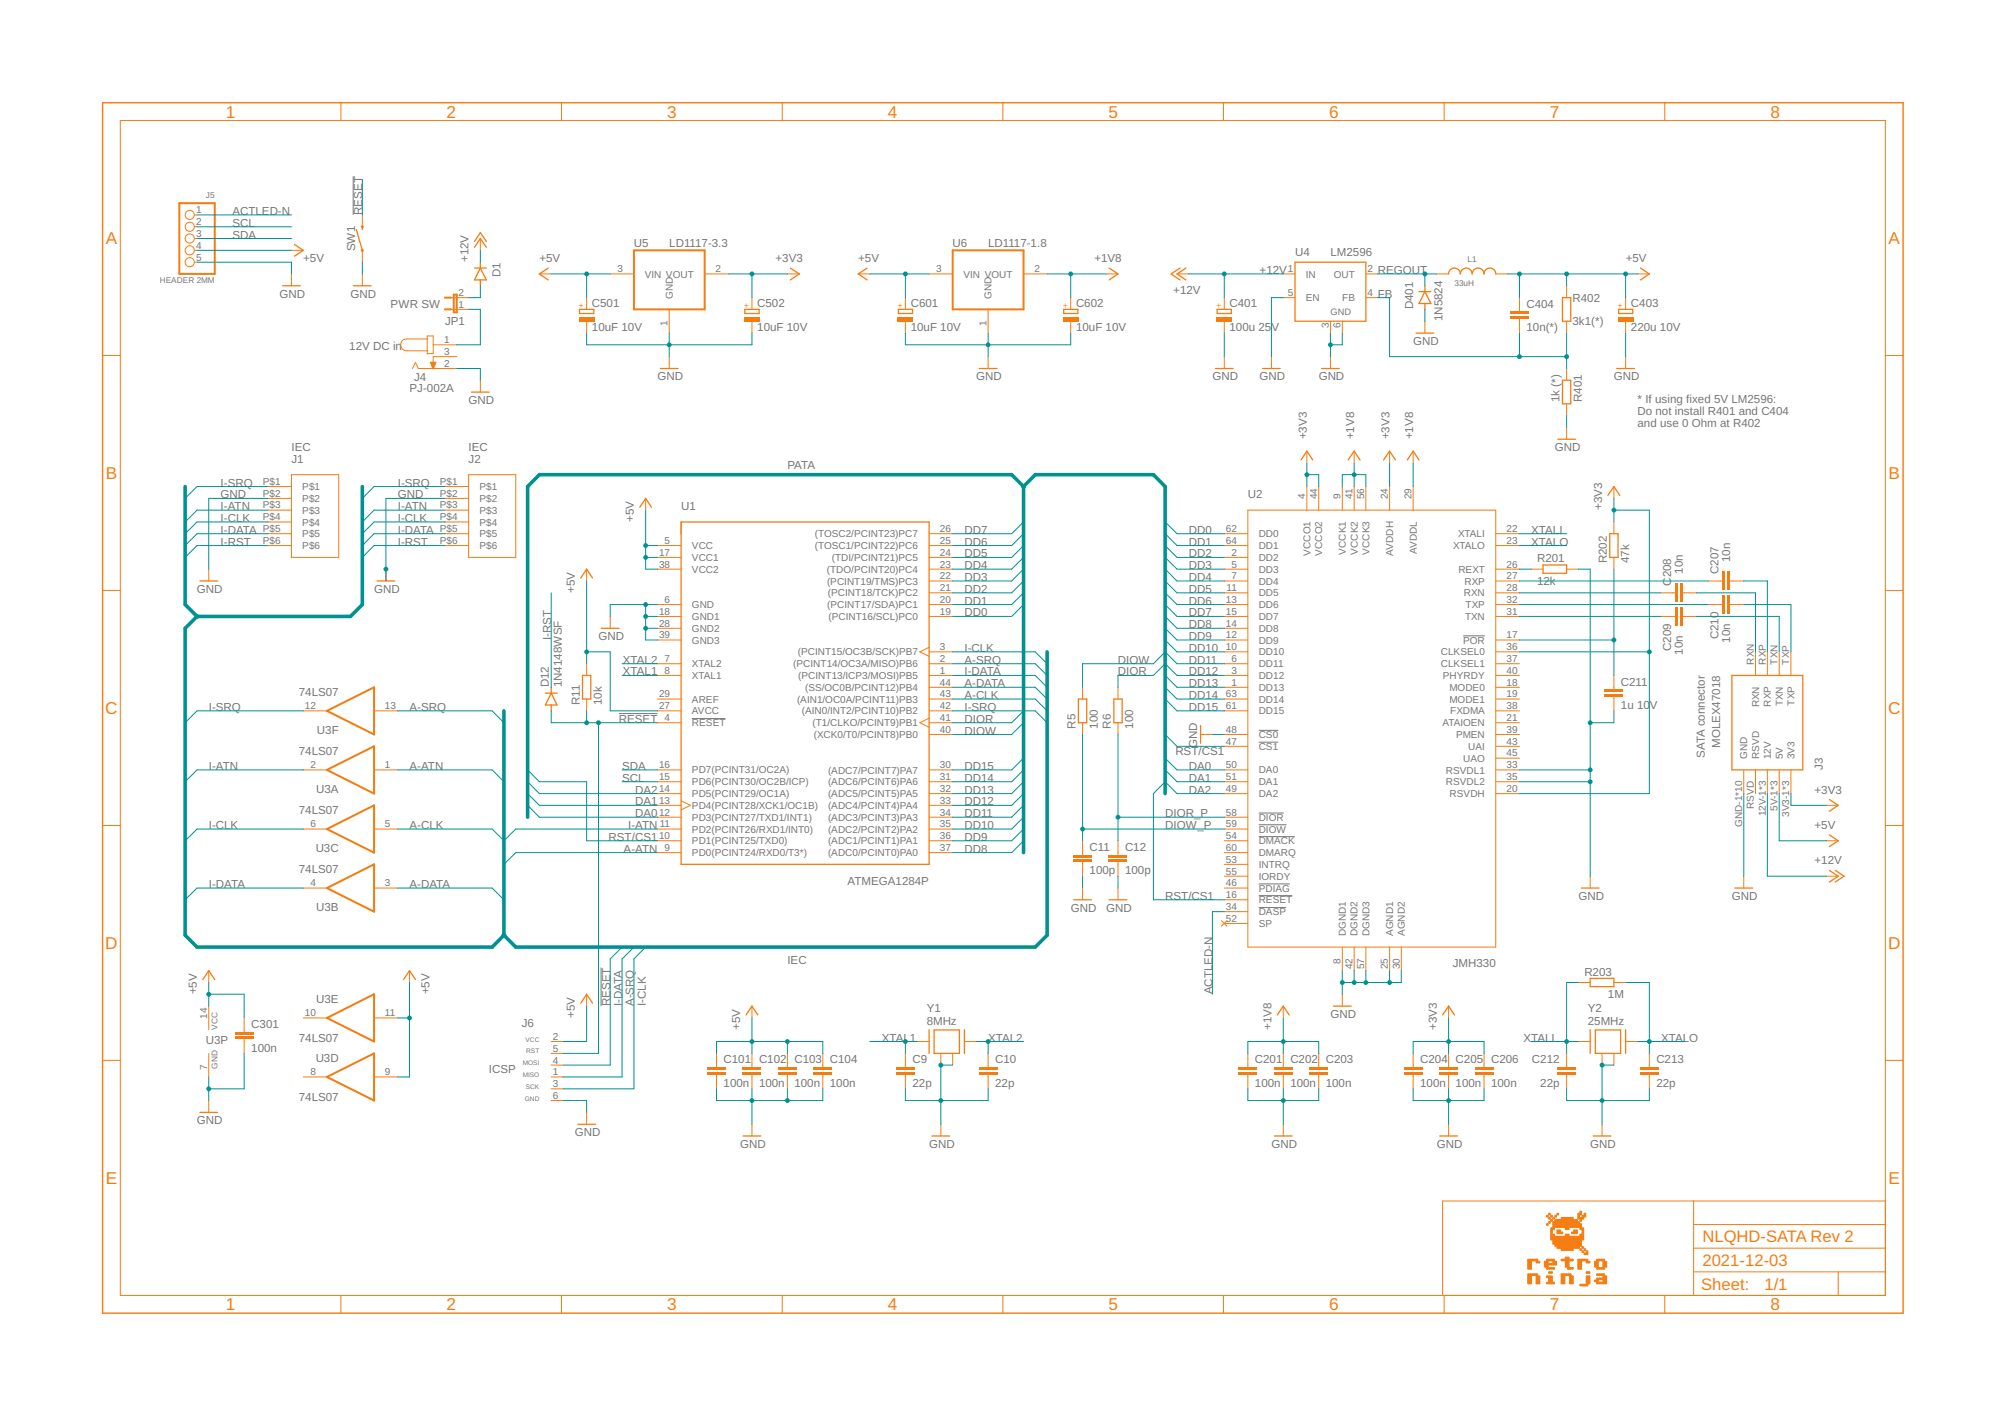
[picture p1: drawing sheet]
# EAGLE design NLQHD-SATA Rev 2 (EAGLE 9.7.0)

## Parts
C9  22p  C-EUC0805  [C0805]
C10  22p  C-EUC0805  [C0805]
C11  100p  C-EUC0805  [C0805]
C12  100p  C-EUC0805  [C0805]
C101  100n  C-EUC0805  [C0805]
C102  100n  C-EUC0805  [C0805]
C103  100n  C-EUC0805  [C0805]
C104  100n  C-EUC0805  [C0805]
C201  100n  C-EUC0805  [C0805]
C202  100n  C-EUC0805  [C0805]
C203  100n  C-EUC0805  [C0805]
C204  100n  C-EUC0805  [C0805]
C205  100n  C-EUC0805  [C0805]
C206  100n  C-EUC0805  [C0805]
C207  10n  C-EUC0805  [C0805]
C208  10n  C-EUC0805  [C0805]
C209  10n  C-EUC0805  [C0805]
C210  10n  C-EUC0805  [C0805]
C211  1u 10V  C-EUC0805  [C0805]
C212  22p  C-EUC0805  [C0805]
C213  22p  C-EUC0805  [C0805]
C301  100n  C-EUC0805  [C0805]
C401  100u 25V  CAPACITOR_POL_SMD_6.3X7.7  [CAP_POL_SMD_6.3X7.7]
C403  220u 10V  CAPACITOR_POL_SMD_6.3X7.7  [CAP_POL_SMD_6.3X7.7]
C404  10n(*)  C-EUC0805  [C0805]
C501  10uF 10V  CPOL-EUA/3216-18R  [A/3216-18R]
C502  10uF 10V  CPOL-EUA/3216-18R  [A/3216-18R]
C601  10uF 10V  CPOL-EUA/3216-18R  [A/3216-18R]
C602  10uF 10V  CPOL-EUA/3216-18R  [A/3216-18R]
D1  DIODE_SOD-123FL  [SOD-123FL]
D12  1N4148WSF  DIODE_SOD-323F  [SOD-323F]
D401  1N5824  DIODE_SOD-123FL  [SOD-123FL]
J1  DIN-6_PCB  [DIN-6-PCB]
J2  DIN-6_PCB  [DIN-6-PCB]
J3  MOLEX47018  MOLEX47018SATA  [MOLEX47018SATA]
J4  PJ-002A  [CUI_PJ-002A]
J5  HEADER 2MM  HEADER_1X5_2MM_JST  [HEADER_1X5_2MM_JST]
J6  ICSP_CONNECTOR_6_ALT  [HEADER_2X3_ALT]
JP1  JUMPER-2  [HEADER_1X2]
L1  33uH  WE-LHMI_1040_74437368330  [WE-LHMI_1040]
R5  100  R-EU_R0805  [R0805]
R6  100  R-EU_R0805  [R0805]
R11  10k  R-EU_R0805  [R0805]
R201  12k  R-EU_R0805  [R0805]
R202  47k  R-EU_R0805  [R0805]
R203  1M  R-EU_R0805  [R0805]
R401  1k (*)  R-EU_R0805  [R0805]
R402  3k1(*)  R-EU_R0805  [R0805]
SW1  SWITCH_MOMENTARY_6.0X5.0_RIGHT_ANGLE  [SWITCH_MOM_6.0MMX5.0MM_RIGHT_ANGLE]
U1  ATMEGA1284P  ATMEGA1284P-AU  [TQFP-44]
U2  JMH330  [TQFP-64_12X12X1.20]
U3  74LS07  7407_SOIC14  [SOIC14]
U4  LM2596  LM2596S  [TO263-5]
U5  LD1117-3.3  LD1117  [SOT223]
U6  LD1117-1.8  LD1117  [SOT223]
Y1  8MHz  ECX-32  [ECX-32]
Y2  25MHz  ECX-32  [ECX-32]

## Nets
!POR: C211.1 R202.1 U2.17(!POR)
!RESET: D12.A J6.5(RST) R11.1 SW1.2 U1.4(!RESET)
+1V8: C201.1 C202.1 C203.1 C602.+ U2.9(VCCK1) U2.29(AVDDL) U2.41(VCCK2) U2.56(VCCK3) U6.2(VOUT)
+3V3: C204.1 C205.1 C206.1 C502.+ J3.3V3-1(3V3) J3.3V3-2(3V3) J3.3V3-3(3V3) R202.2 U2.4(VCCO1) U2.20(RSVDH) U2.24(AVDDH) U2.36(CLKSEL0) U2.44(VCCO2) U5.2(VOUT)
+5V: C101.1 C102.1 C103.1 C104.1 C301.1 C403.+ C404.1 C501.+ C601.+ J3.5V-1(5V) J3.5V-2(5V) J3.5V-3(5V) J5.4 J6.2(VCC) L1.2 R11.2 R402.2 U1.5(VCC) U1.17(VCC1) U1.27(AVCC) U1.38(VCC2) U3.9(D:I) U3.11(E:I) U3.14(P:VCC) U5.3(VIN) U6.3(VIN)
+12V: C401.+ D1.C J3.12V-1(12V) J3.12V-2(12V) J3.12V-3(12V) U4.1(IN)
+12V-IN: J4.1 JP1.1
A-ATN: U1.9(PD0(PCINT24/RXD0/T3*)) U3.1(A:I)
A-CLK: U1.43((AIN1/OC0A/PCINT11)PB3) U3.5(C:I)
A-DATA: U1.44((SS/OC0B/PCINT12)PB4) U3.3(B:I)
A-SRQ: J6.1(MISO) U1.2((PCINT14/OC3A/MISO)PB6) U3.13(F:I)
ACTLED-N: J5.1 U2.34(!DASP)
DA0: U1.12(PD3(PCINT27/TXD1/INT1)) U2.50(DA0)
DA1: U1.13(PD4(PCINT28/XCK1/OC1B)) U2.51(DA1)
DA2: U1.14(PD5(PCINT29/OC1A)) U2.49(DA2)
DD0: U1.19((PCINT16/SCL)PC0) U2.62(DD0)
DD1: U1.20((PCINT17/SDA)PC1) U2.64(DD1)
DD2: U1.21((PCINT18/TCK)PC2) U2.2(DD2)
DD3: U1.22((PCINT19/TMS)PC3) U2.5(DD3)
DD4: U1.23((TDO/PCINT20)PC4) U2.7(DD4)
DD5: U1.24((TDI/PCINT21)PC5) U2.11(DD5)
DD6: U1.25((TOSC1/PCINT22)PC6) U2.13(DD6)
DD7: U1.26((TOSC2/PCINT23)PC7) U2.15(DD7)
DD8: U1.37((ADC0/PCINT0)PA0) U2.14(DD8)
DD9: U1.36((ADC1/PCINT1)PA1) U2.12(DD9)
DD10: U1.35((ADC2/PCINT2)PA2) U2.10(DD10)
DD11: U1.34((ADC3/PCINT3)PA3) U2.6(DD11)
DD12: U1.33((ADC4/PCINT4)PA4) U2.3(DD12)
DD13: U1.32((ADC5/PCINT5)PA5) U2.1(DD13)
DD14: U1.31((ADC6/PCINT6)PA6) U2.63(DD14)
DD15: U1.30((ADC7/PCINT7)PA7) U2.61(DD15)
DIOR: R6.2 U1.41((T1/CLKO/PCINT9)PB1)
DIOR_P: C12.1 R6.1 U2.58(!DIOR)
DIOW: R5.2 U1.40((XCK0/T0/PCINT8)PB0)
DIOW_P: C11.1 R5.1 U2.59(!DIOW)
FB: C404.2 R401.1 R402.1 U4.4(FB)
GND: C9.2 C10.2 C11.2 C12.2 C101.2 C102.2 C103.2 C104.2 C201.2 C202.2 C203.2 C204.2 C205.2 C206.2 C211.2 C212.2 C213.2 C301.2 C401.- C403.- C501.- C502.- C601.- C602.- D401.A J1.P$2 J2.P$2 J3.GND-1(GND) J3.GND-2(GND) J3.GND-3(GND) J3.GND-4(GND) J3.GND-5(GND) J3.GND-6(GND) J3.GND-7(GND) J3.GND-8(GND) J3.GND-9(GND) J3.GND-10(GND) J4.2 J5.5 J6.6(GND) R201.2 R401.2 SW1.1 U1.6(GND) U1.18(GND1) U1.28(GND2) U1.39(GND3) U2.8(DGND1) U2.25(AGND1) U2.30(AGND2) U2.33(RSVDL1) U2.35(RSVDL2) U2.42(DGND2) U2.48(!CS0) U2.57(DGND3) U3.7(P:GND) U4.3(GND) U4.5(EN) U4.6(GND) U5.1(GND) U6.1(GND) Y1.2 Y1.4 Y2.2 Y2.4
I-ATN: J1.P$3 J2.P$3 U1.11(PD2(PCINT26/RXD1/INT0)) U3.2(A:O)
I-CLK: J1.P$4 J2.P$4 J6.3(SCK) U1.3((PCINT15/OC3B/SCK)PB7) U3.6(C:O)
I-DATA: J1.P$5 J2.P$5 J6.4(MOSI) U1.1((PCINT13/ICP3/MOSI)PB5) U3.4(B:O)
I-RST: D12.C J1.P$6 J2.P$6
I-SRQ: J1.P$1 J2.P$1 U1.42((AIN0/INT2/PCINT10)PB2) U3.12(F:O)
N$1: R201.1 U2.26(REXT)
N$2: D1.A JP1.2
N$4: C207.2 J3.RXP
N$5: C208.2 J3.RXN
N$6: C210.2 J3.TXP
N$7: C209.2 J3.TXN
N$8: C208.1 U2.28(RXN)
N$9: C209.1 U2.31(TXN)
N$10: C210.1 U2.32(TXP)
N$11: C207.1 U2.27(RXP)
REGOUT: D401.C L1.1 U4.2(OUT)
RST/CS1: U1.10(PD1(PCINT25/TXD0)) U2.16(!RESET) U2.47(!CS1)
SCL: J5.2 U1.15(PD6(PCINT30/OC2B/ICP))
SDA: J5.3 U1.16(PD7(PCINT31/OC2A))
XTAL1: C9.1 U1.8(XTAL1) Y1.1
XTAL2: C10.1 U1.7(XTAL2) Y1.3
XTALI: C212.1 R203.1 U2.22(XTALI) Y2.1
XTALO: C213.1 R203.2 U2.23(XTALO) Y2.3
Unconnected: J3.RSVD J4.3 U1.29(AREF) U2.18(MODE0) U2.19(MODE1) U2.21(ATAIOEN) U2.37(CLKSEL1) U2.38(FXDMA) U2.39(PMEN) U2.40(PHYRDY) U2.43(UAI) U2.45(UAO) U2.46(!PDIAG) U2.52(SP) U2.53(INTRQ) U2.54(!DMACK) U2.55(IORDY) U2.60(DMARQ) U3.8(D:O) U3.10(E:O)

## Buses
PATA:DA[0..2],DD[0..15],DIOR,DIOW,RST/CS1
IEC:A-ATN,A-CLK,A-DATA,A-SRQ,I-ATN,I-CLK,I-DATA,I-RST,I-SRQ

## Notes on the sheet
- PWR SW
- 12V DC in
- * If using fixed 5V LM2596:
  Do not install R401 and C404 
  and use 0 Ohm at R402
- IEC | IEC
- SATA connector
- ICSP
- NLQHD-SATA Rev 2
- 2021-12-03

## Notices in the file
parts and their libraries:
Wurth_Power Magnetics_WE-LHMI: Copyright: Würth Elektronik
